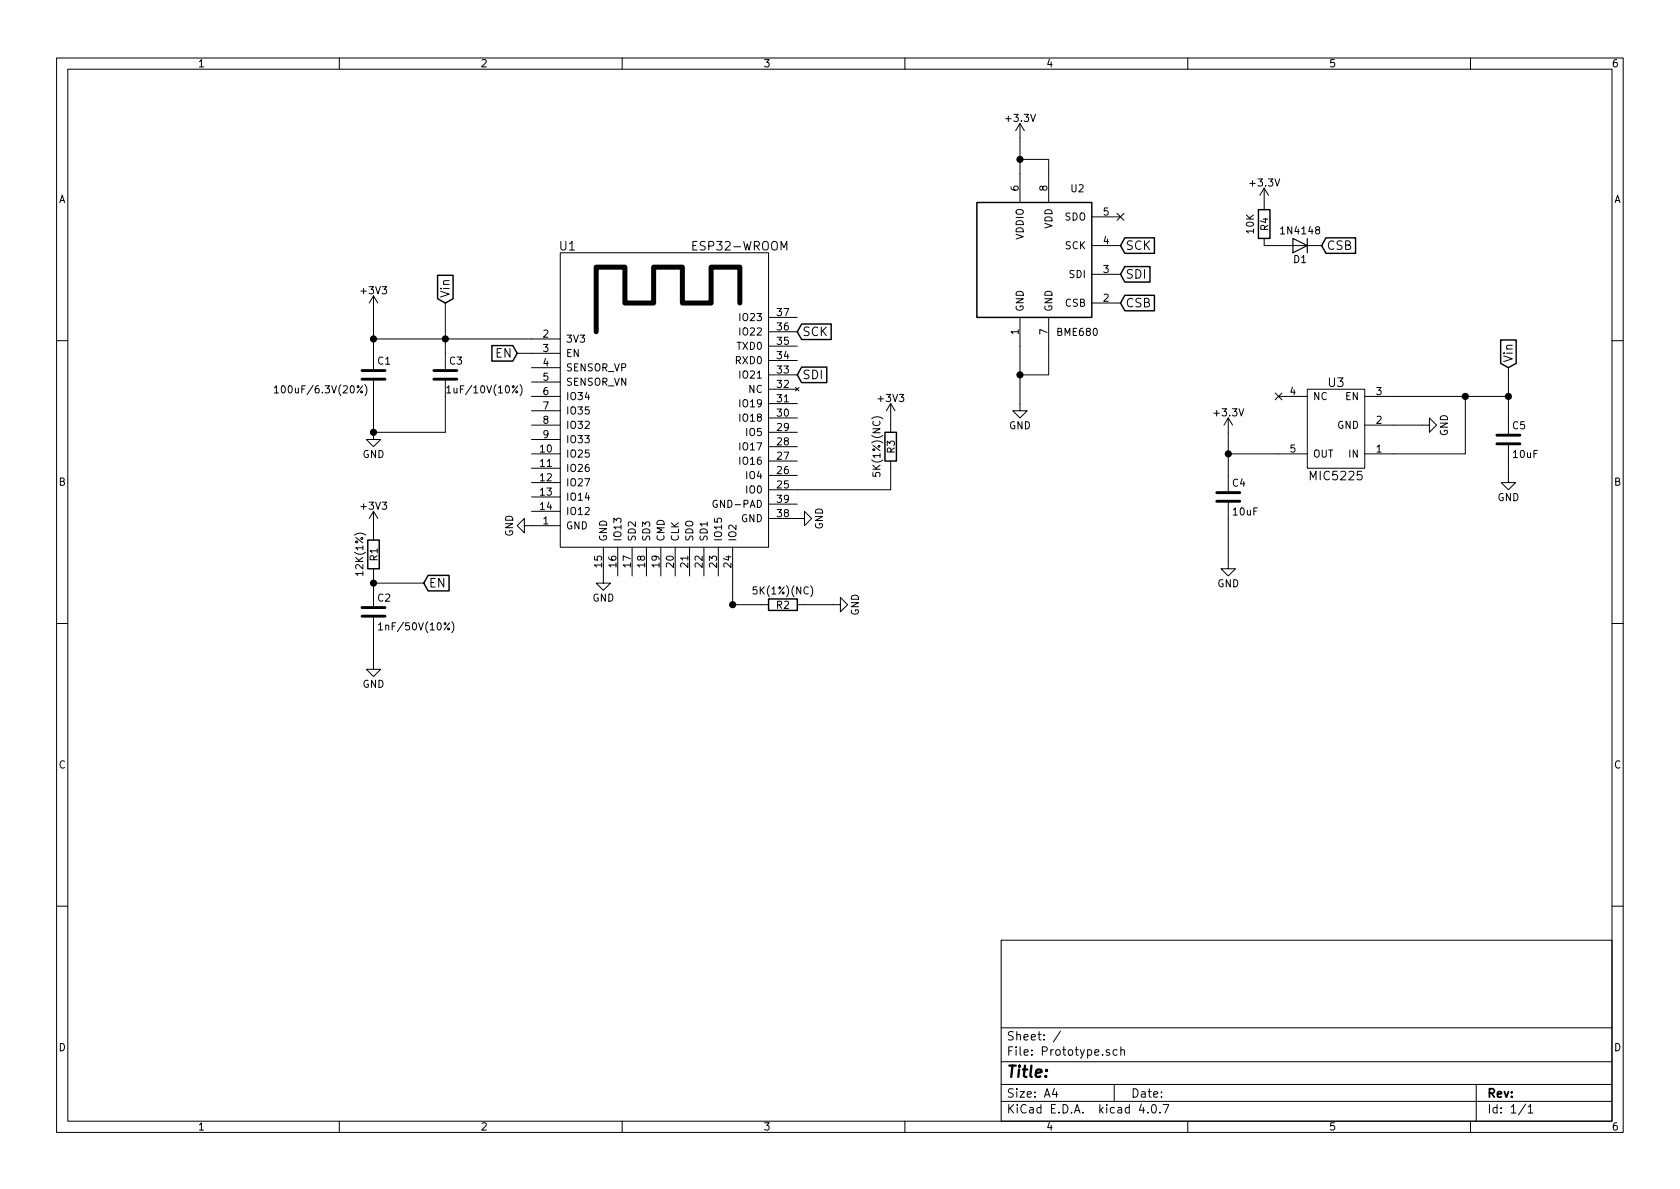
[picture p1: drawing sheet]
EESchema Schematic File Version 2
LIBS:power
LIBS:device
LIBS:transistors
LIBS:conn
LIBS:linear
LIBS:regul
LIBS:74xx
LIBS:cmos4000
LIBS:adc-dac
LIBS:memory
LIBS:xilinx
LIBS:microcontrollers
LIBS:dsp
LIBS:microchip
LIBS:analog_switches
LIBS:motorola
LIBS:texas
LIBS:intel
LIBS:audio
LIBS:interface
LIBS:digital-audio
LIBS:philips
LIBS:display
LIBS:cypress
LIBS:siliconi
LIBS:opto
LIBS:atmel
LIBS:contrib
LIBS:valves
LIBS:esp-wroom-32
LIBS:ESP32-footprints-Shem-Lib
LIBS:Bosch
LIBS:mic5225
LIBS:Prototype-cache
EELAYER 25 0
EELAYER END
$Descr A4 11693 8268
encoding utf-8
Sheet 1 1
Title ""
Date ""
Rev ""
Comp ""
Comment1 ""
Comment2 ""
Comment3 ""
Comment4 ""
$EndDescr
$Comp
L ESP32-WROOM U1
U 1 1
P 4650 2950
F 0 "U1" H 3950 4200 60  0000 C CNN
F 1 "ESP32-WROOM" H 5150 4200 60  0000 C CNN
F 2 "ESP32-footprints-Lib:ESP32-WROOM" H 5000 4300 60  0001 C CNN
F 3 "" H 4200 3400 60  0001 C CNN
	1    4650 2950
	1    0    0    -1  
$EndComp
$Comp
L C C3
U 1 1
P 3100 2600
F 0 "C3" H 3125 2700 50  0000 L CNN
F 1 "1uF/10V(10%)" H 3100 2500 50  0000 L CNN
F 2 "Capacitors_SMD:C_1206_HandSoldering" H 3138 2450 50  0001 C CNN
F 3 "" H 3100 2600 50  0001 C CNN
	1    3100 2600
	1    0    0    -1  
$EndComp
$Comp
L C C1
U 1 1
P 2600 2600
F 0 "C1" H 2625 2700 50  0000 L CNN
F 1 "100uF/6.3V(20%)" H 1900 2500 50  0000 L CNN
F 2 "Capacitors_SMD:C_1206_HandSoldering" H 2638 2450 50  0001 C CNN
F 3 "" H 2600 2600 50  0001 C CNN
	1    2600 2600
	1    0    0    -1  
$EndComp
$Comp
L C C2
U 1 1
P 2600 4250
F 0 "C2" H 2625 4350 50  0000 L CNN
F 1 "1nF/50V(10%)" H 2625 4150 50  0000 L CNN
F 2 "Capacitors_SMD:C_1206_HandSoldering" H 2638 4100 50  0001 C CNN
F 3 "" H 2600 4250 50  0001 C CNN
	1    2600 4250
	1    0    0    -1  
$EndComp
$Comp
L R R1
U 1 1
P 2600 3850
F 0 "R1" V 2600 3850 50  0000 C CNN
F 1 "12K(1%)" V 2500 3850 50  0000 C CNN
F 2 "Resistors_SMD:R_0201" V 2530 3850 50  0001 C CNN
F 3 "" H 2600 3850 50  0001 C CNN
	1    2600 3850
	1    0    0    -1  
$EndComp
$Comp
L R R2
U 1 1
P 5450 4200
F 0 "R2" V 5450 4200 50  0000 C CNN
F 1 "5K(1%)(NC)" V 5350 4200 50  0000 C CNN
F 2 "Resistors_SMD:R_0201" V 5380 4200 50  0001 C CNN
F 3 "" H 5450 4200 50  0001 C CNN
	1    5450 4200
	0    1    1    0   
$EndComp
$Comp
L R R3
U 1 1
P 6200 3100
F 0 "R3" V 6200 3100 50  0000 C CNN
F 1 "5K(1%)(NC)" V 6100 3100 50  0000 C CNN
F 2 "Resistors_SMD:R_0201" V 6130 3100 50  0001 C CNN
F 3 "" H 6200 3100 50  0001 C CNN
	1    6200 3100
	1    0    0    -1  
$EndComp
$Comp
L BME680 U2
U 1 1
P 7200 1800
F 0 "U2" H 7500 2300 50  0000 C CNN
F 1 "BME680" H 7500 1300 50  0000 C CNN
F 2 "BME680:BME680" H 7200 1600 50  0001 C CNN
F 3 "" H 7200 1600 50  0001 C CNN
	1    7200 1800
	1    0    0    -1  
$EndComp
$Comp
L +3V3 #PWR01
U 1 1
P 2600 2150
F 0 "#PWR01" H 2600 2000 50  0001 C CNN
F 1 "+3V3" H 2600 2290 50  0000 C CNN
F 2 "" H 2600 2150 50  0001 C CNN
F 3 "" H 2600 2150 50  0001 C CNN
	1    2600 2150
	1    0    0    -1  
$EndComp
$Comp
L GND #PWR02
U 1 1
P 2600 3000
F 0 "#PWR02" H 2600 2750 50  0001 C CNN
F 1 "GND" H 2600 2850 50  0000 C CNN
F 2 "" H 2600 3000 50  0001 C CNN
F 3 "" H 2600 3000 50  0001 C CNN
	1    2600 3000
	1    0    0    -1  
$EndComp
$Comp
L +3V3 #PWR03
U 1 1
P 2600 3650
F 0 "#PWR03" H 2600 3500 50  0001 C CNN
F 1 "+3V3" H 2600 3790 50  0000 C CNN
F 2 "" H 2600 3650 50  0001 C CNN
F 3 "" H 2600 3650 50  0001 C CNN
	1    2600 3650
	1    0    0    -1  
$EndComp
$Comp
L +3V3 #PWR04
U 1 1
P 6200 2900
F 0 "#PWR04" H 6200 2750 50  0001 C CNN
F 1 "+3V3" H 6200 3040 50  0000 C CNN
F 2 "" H 6200 2900 50  0001 C CNN
F 3 "" H 6200 2900 50  0001 C CNN
	1    6200 2900
	1    0    0    -1  
$EndComp
$Comp
L GND #PWR05
U 1 1
P 2600 4600
F 0 "#PWR05" H 2600 4350 50  0001 C CNN
F 1 "GND" H 2600 4450 50  0000 C CNN
F 2 "" H 2600 4600 50  0001 C CNN
F 3 "" H 2600 4600 50  0001 C CNN
	1    2600 4600
	1    0    0    -1  
$EndComp
$Comp
L GND #PWR06
U 1 1
P 5800 4200
F 0 "#PWR06" H 5800 3950 50  0001 C CNN
F 1 "GND" H 5800 4050 50  0000 C CNN
F 2 "" H 5800 4200 50  0001 C CNN
F 3 "" H 5800 4200 50  0001 C CNN
	1    5800 4200
	0    -1   -1   0   
$EndComp
Text GLabel 2950 4050 2    60   Input ~ 0
EN
Text GLabel 3600 2450 0    60   Input ~ 0
EN
Connection ~ 3100 2350
Connection ~ 2600 2350
Wire Wire Line
	2600 2350 3700 2350
Wire Wire Line
	2600 2150 2600 2450
Wire Wire Line
	3100 2100 3100 2450
Wire Wire Line
	2600 2750 2600 3000
Wire Wire Line
	3100 2750 3100 3000
Wire Wire Line
	3100 3000 2600 3000
Connection ~ 2600 3000
Wire Wire Line
	2600 3650 2600 3700
Wire Wire Line
	2600 4000 2600 4100
Wire Wire Line
	2600 4400 2600 4600
Connection ~ 2600 4050
Wire Wire Line
	2950 4050 2600 4050
Wire Wire Line
	3600 2450 3700 2450
Connection ~ 5100 4200
Wire Wire Line
	5100 4000 5100 4200
Wire Wire Line
	5100 4200 5300 4200
Wire Wire Line
	5600 4200 5800 4200
Wire Wire Line
	6200 2900 6200 2950
Wire Wire Line
	5550 3400 6200 3400
Wire Wire Line
	6200 3400 6200 3250
$Comp
L GND #PWR07
U 1 1
P 7100 2800
F 0 "#PWR07" H 7100 2550 50  0001 C CNN
F 1 "GND" H 7100 2650 50  0000 C CNN
F 2 "" H 7100 2800 50  0001 C CNN
F 3 "" H 7100 2800 50  0001 C CNN
	1    7100 2800
	1    0    0    -1  
$EndComp
Connection ~ 7100 2600
Wire Wire Line
	7100 2400 7100 2800
Wire Wire Line
	7300 2400 7300 2600
Wire Wire Line
	7300 2600 7100 2600
$Comp
L +3.3V #PWR08
U 1 1
P 7100 950
F 0 "#PWR08" H 7100 800 50  0001 C CNN
F 1 "+3.3V" H 7100 1090 50  0000 C CNN
F 2 "" H 7100 950 50  0001 C CNN
F 3 "" H 7100 950 50  0001 C CNN
	1    7100 950 
	1    0    0    -1  
$EndComp
Connection ~ 7100 1100
Wire Wire Line
	7100 950  7100 1200
Wire Wire Line
	7100 1100 7300 1100
Wire Wire Line
	7300 1100 7300 1200
Text GLabel 7800 1900 2    60   Input ~ 0
SDI
Text GLabel 7800 1700 2    60   Input ~ 0
SCK
$Comp
L +3.3V #PWR09
U 1 1
P 8800 1400
F 0 "#PWR09" H 8800 1250 50  0001 C CNN
F 1 "+3.3V" H 8800 1540 50  0000 C CNN
F 2 "" H 8800 1400 50  0001 C CNN
F 3 "" H 8800 1400 50  0001 C CNN
	1    8800 1400
	1    0    0    -1  
$EndComp
$Comp
L R R4
U 1 1
P 8800 1550
F 0 "R4" V 8800 1550 50  0000 C CNN
F 1 "10K" V 8700 1550 50  0000 C CNN
F 2 "Resistors_SMD:R_0201" V 8730 1550 50  0001 C CNN
F 3 "" H 8800 1550 50  0001 C CNN
	1    8800 1550
	1    0    0    -1  
$EndComp
$Comp
L D D1
U 1 1
P 9050 1700
F 0 "D1" H 9050 1800 50  0000 C CNN
F 1 "1N4148" H 9050 1600 50  0000 C CNN
F 2 "Diodes_SMD:D_0603" H 9050 1700 50  0001 C CNN
F 3 "" H 9050 1700 50  0001 C CNN
	1    9050 1700
	-1   0    0    1   
$EndComp
Text GLabel 9200 1700 2    60   Input ~ 0
CSB
Text GLabel 7800 2100 2    60   Input ~ 0
CSB
$Comp
L MIC5225 U3
U 1 1
P 9300 2950
F 0 "U3" V 9000 2950 60  0000 C CNN
F 1 "MIC5225" V 9650 2950 60  0000 C CNN
F 2 "SOT95P270X145-5N:SOT95P270X145-5N" H 9300 2950 60  0001 C CNN
F 3 "" H 9300 2950 60  0001 C CNN
	1    9300 2950
	0    1    1    0   
$EndComp
$Comp
L C C4
U 1 1
P 8550 3450
F 0 "C4" H 8575 3550 50  0000 L CNN
F 1 "10uF" H 8575 3350 50  0000 L CNN
F 2 "Capacitors_SMD:C_1206_HandSoldering" H 8588 3300 50  0001 C CNN
F 3 "" H 8550 3450 50  0001 C CNN
	1    8550 3450
	1    0    0    -1  
$EndComp
$Comp
L C C5
U 1 1
P 10500 3050
F 0 "C5" H 10525 3150 50  0000 L CNN
F 1 "10uF" H 10525 2950 50  0000 L CNN
F 2 "Capacitors_SMD:C_1206_HandSoldering" H 10538 2900 50  0001 C CNN
F 3 "" H 10500 3050 50  0001 C CNN
	1    10500 3050
	1    0    0    -1  
$EndComp
Text GLabel 10500 2550 1    60   Input ~ 0
Vin
Connection ~ 10500 2750
Wire Wire Line
	10500 2550 10500 2900
$Comp
L GND #PWR010
U 1 1
P 8550 3900
F 0 "#PWR010" H 8550 3650 50  0001 C CNN
F 1 "GND" H 8550 3750 50  0000 C CNN
F 2 "" H 8550 3900 50  0001 C CNN
F 3 "" H 8550 3900 50  0001 C CNN
	1    8550 3900
	1    0    0    -1  
$EndComp
$Comp
L GND #PWR011
U 1 1
P 9900 2950
F 0 "#PWR011" H 9900 2700 50  0001 C CNN
F 1 "GND" H 9900 2800 50  0000 C CNN
F 2 "" H 9900 2950 50  0001 C CNN
F 3 "" H 9900 2950 50  0001 C CNN
	1    9900 2950
	0    -1   -1   0   
$EndComp
$Comp
L GND #PWR012
U 1 1
P 10500 3300
F 0 "#PWR012" H 10500 3050 50  0001 C CNN
F 1 "GND" H 10500 3150 50  0000 C CNN
F 2 "" H 10500 3300 50  0001 C CNN
F 3 "" H 10500 3300 50  0001 C CNN
	1    10500 3300
	1    0    0    -1  
$EndComp
$Comp
L +3.3V #PWR013
U 1 1
P 8550 3000
F 0 "#PWR013" H 8550 2850 50  0001 C CNN
F 1 "+3.3V" H 8550 3140 50  0000 C CNN
F 2 "" H 8550 3000 50  0001 C CNN
F 3 "" H 8550 3000 50  0001 C CNN
	1    8550 3000
	1    0    0    -1  
$EndComp
Connection ~ 8550 3150
Wire Wire Line
	8550 3000 8550 3300
Wire Wire Line
	8550 3150 8900 3150
Wire Wire Line
	8550 3600 8550 3900
NoConn ~ 8900 2750
Wire Wire Line
	9700 2950 9900 2950
Connection ~ 10200 2750
Wire Wire Line
	9700 2750 10500 2750
Wire Wire Line
	10200 2750 10200 3150
Wire Wire Line
	10200 3150 9700 3150
Wire Wire Line
	10500 3200 10500 3300
Text GLabel 5550 2300 2    60   Input ~ 0
SCK
Text GLabel 5550 2600 2    60   Input ~ 0
SDI
Text GLabel 3100 2100 1    60   Input ~ 0
Vin
NoConn ~ 7800 1500
$Comp
L GND #PWR014
U 1 1
P 4200 4000
F 0 "#PWR014" H 4200 3750 50  0001 C CNN
F 1 "GND" H 4200 3850 50  0000 C CNN
F 2 "" H 4200 4000 50  0001 C CNN
F 3 "" H 4200 4000 50  0001 C CNN
	1    4200 4000
	1    0    0    -1  
$EndComp
$Comp
L GND #PWR015
U 1 1
P 5550 3600
F 0 "#PWR015" H 5550 3350 50  0001 C CNN
F 1 "GND" H 5550 3450 50  0000 C CNN
F 2 "" H 5550 3600 50  0001 C CNN
F 3 "" H 5550 3600 50  0001 C CNN
	1    5550 3600
	0    -1   -1   0   
$EndComp
$Comp
L GND #PWR016
U 1 1
P 3700 3650
F 0 "#PWR016" H 3700 3400 50  0001 C CNN
F 1 "GND" H 3700 3500 50  0000 C CNN
F 2 "" H 3700 3650 50  0001 C CNN
F 3 "" H 3700 3650 50  0001 C CNN
	1    3700 3650
	0    1    1    0   
$EndComp
Wire Wire Line
	8900 1700 8800 1700
$EndSCHEMATC
